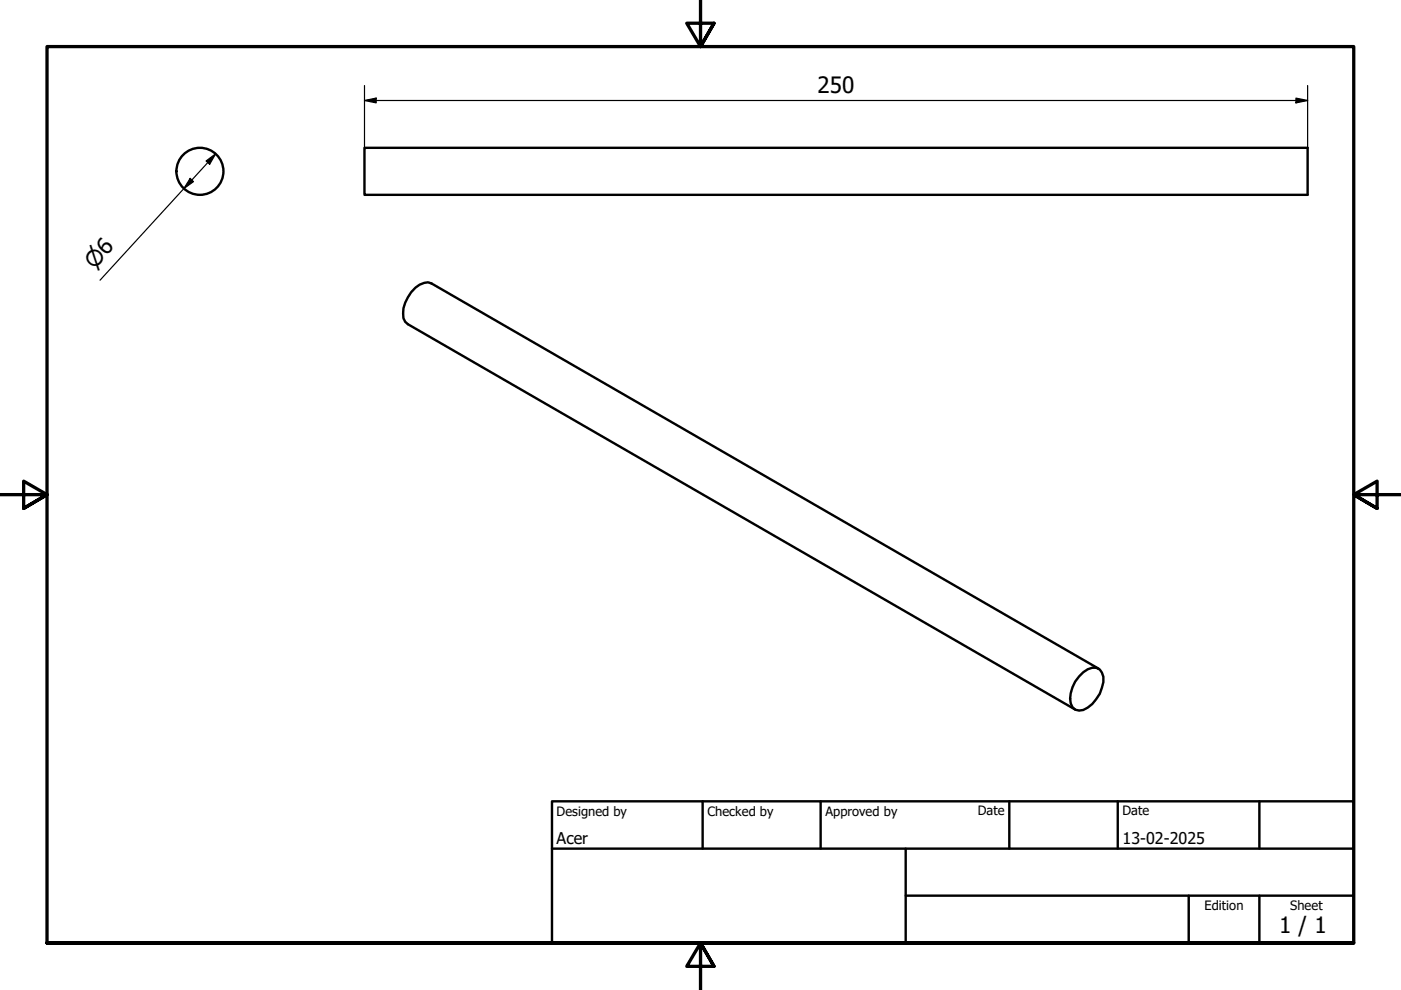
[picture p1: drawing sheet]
<svg xmlns="http://www.w3.org/2000/svg" width="297mm" height="210mm" viewBox="0 0 297 210" stroke-linecap="round" stroke-linejoin="round" font-family="sans-serif">
<!-- layer: Visible (ISO) -->
<g fill="none" stroke="#000" stroke-width=".51">
<path d="M77.3 31.3h199.9v10h-199.9zM228.8 143.4a4.1 4.1 0 0 1 3.6-1.8 2.6 2.6 0 0 1 1.5 3 8 8 0 0 1-4.2 5.9 1.9 1.9 0 0 1-2.7-1.4 6.7 6.7 0 0 1 1.8-5.7zM232.9 141.8l-141.4-81.7a3.2 3.2 0 0 0-3.4 .9 7.5 7.5 0 0 0-2.6 6.5l.4 .7 .6 .5 141.4 81.7"/>
<circle cx="42.4" cy="36.3" r="5"/>
</g>
<!-- layer: Border (ISO) -->
<path d="M148.5 -.1v10l-2.9-5h5.8l-2.9 5 2.9-5M0 104.9h10l-5-2.9v5.8l5-2.9-5 2.9M297 104.9h-10l5-2.9v5.8l-5-2.9 5 2.9M10 199.9v-190h277v190h-277h277M151.4 204.9l-2.9-5 2.9 5h-5.8l2.9-5v10" fill="none" stroke="#000" stroke-width=".7"/>
<!-- layer: Title (ISO) -->
<path d="M117 169.9h170v30h-170zM117 179.9h170M149 169.9v10M174 169.9v10M192 179.9v20M214 169.9v10M237 169.9v10M267 169.9v10M192 189.9h95M252 189.9v10M267 189.9v10" fill="none" stroke="#000" stroke-width=".51"/>
<!-- layer: Dimension (ISO) -->
<path d="M77.3 18.1v13.2M277.2 18.1v13.2M40.3 37.8l.7 .7-2 1.5zM43.7 34.1l2-1.5-1.3 2.2zM45.7 32.6l-24.5 26.8M77.3 21.3l2.5-.5v1zM77.3 21.3h199.9M274.8 20.8l2.4 .5-2.4 .5z" fill="none" stroke="#000" stroke-width=".25"/>
<path d="M40.3 37.8l.7 .7-2 1.5zM43.7 34.1l2-1.5-1.3 2.2zM77.3 21.3l2.5-.5v1zM274.8 20.8l2.4 .5-2.4 .5z" fill="#000"/>
<g font-size="4.8">
<text x="173.3" y="19.7">250</text>
<text x="271.2" y="197.8">1 / 1</text>
</g>
<text font-size="4.6" x="20" y="57.2" transform="rotate(-48 20 57.2)">⌀6</text>
<g font-size="3.4">
<text x="118" y="178.9">Acer</text>
<text x="238" y="178.9">13-02-2025</text>
</g>
<g font-size="2.7">
<text x="118" y="173">Designed by</text>
<text x="150" y="173">Checked by</text>
<text x="175" y="173">Approved by</text>
<text x="207.3" y="172.9">Date</text>
<text x="238" y="172.9">Date</text>
<text x="255.4" y="193">Edition</text>
<text x="273.6" y="193">Sheet</text>
</g>
</svg>
